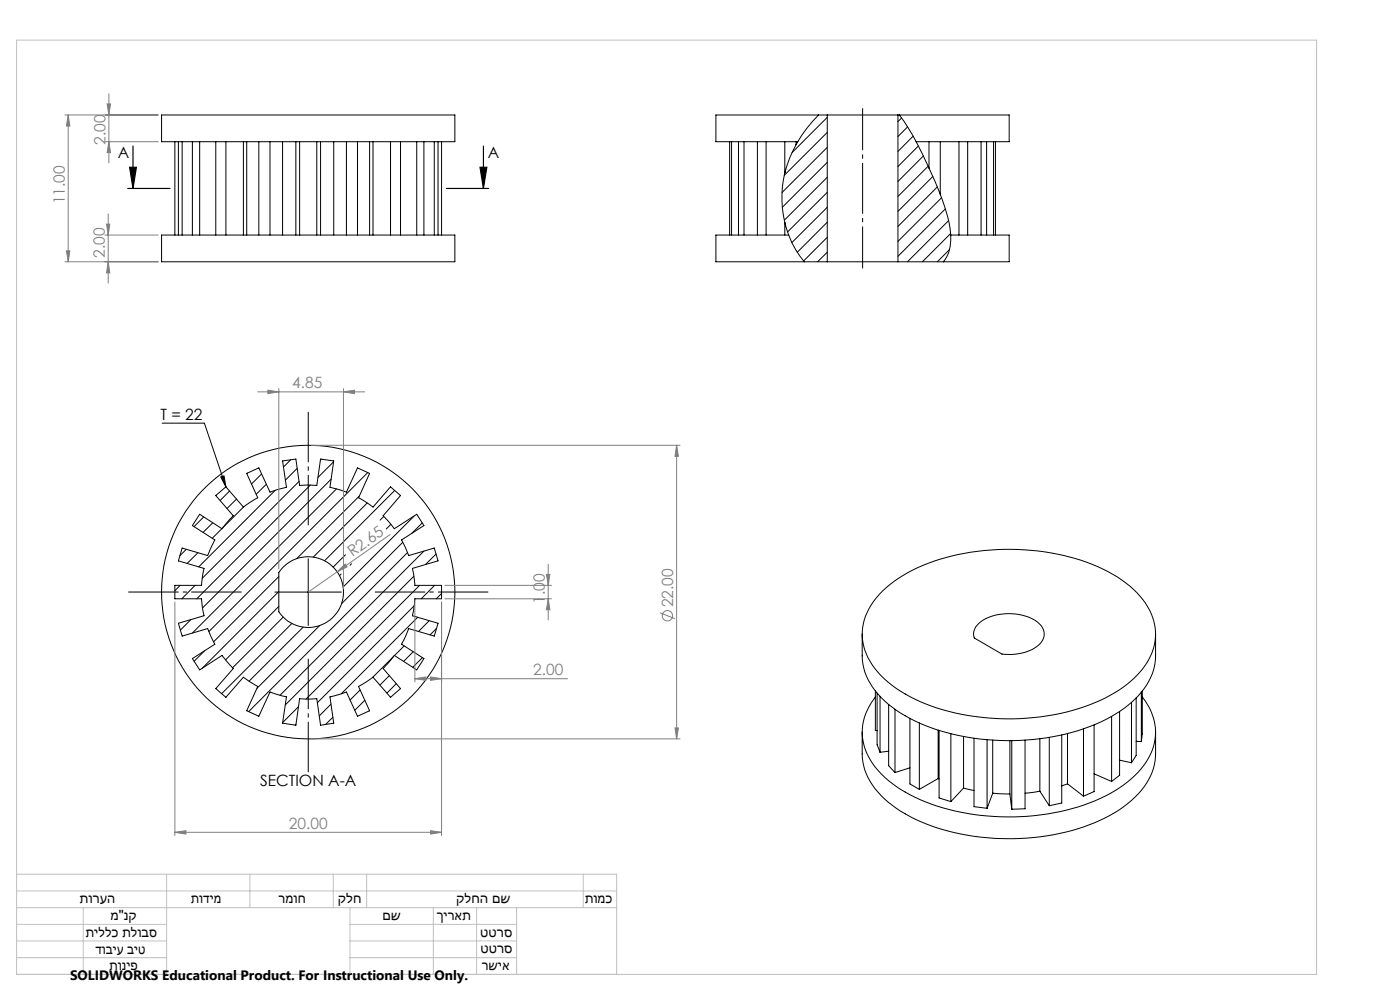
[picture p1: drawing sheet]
<svg xmlns="http://www.w3.org/2000/svg" width="420mm" height="297mm" viewBox="0 0 420 297" stroke-linecap="round" stroke-linejoin="round" font-family="sans-serif">
<g fill="none" stroke="#000" stroke-width=".3">
<path d="M48.5 34.5h88v8h-88zM245.6 34.5h-30.8v8h24.5M245.6 34.5a40.2 40.2 0 0 0-6.3 8M245.6 34.5h2.6M248.2 34.5h21.2M248.2 34.5v44M248.2 35.2l-10.6 10.6M248.2 39.7l-12.9 12.9M269.4 34.5v44M269.4 34.5h.4M269.8 34.5h33v8h-28M269.8 34.5l2.7 3.9 2.3 4.1"/>
<path d="M270.5 35.3l-1.1 1.1M272.3 38l-2.9 2.9M52.5 42.5v27.9M53.5 42.5v27.9M54.6 42.5v27.9M57.7 42.5v27.9M59.9 42.5v27.9M64.7 42.5v27.9M67.8 42.5v27.9M73 42.5v27.9M74 42.5v27.9M77.6 42.5v27.9"/>
<path d="M81 42.5v27.9M84.8 42.5v27.9M88.8 42.5v27.9M89.9 42.5v27.9M95 42.5v27.9M96.2 42.5v27.9M100.1 42.5v27.9M103.9 42.5v27.9M107.2 42.5v27.9M110.9 42.5v27.9M111.9 42.5v27.9M117.2 42.5v27.9"/>
<path d="M120.2 42.5v27.9M125 42.5v27.9M127.2 42.5v27.9M130.3 42.5v27.9M131.4 42.5v27.9M132.5 42.5v27.9M218.9 42.5v27.9M219.5 42.5v27.9M221.5 42.5v27.9M223.2 42.5v27.9M227.2 42.5v27.9M229.8 42.5v27.9"/>
<path d="M235.4 42.5v9.3a34.4 34.4 0 0 1 3.4-8.4M235.5 51.7a32.1 32.1 0 0 0 0 15.1M238.8 42.5v.9M239.3 42.5l-.5 .9M248.2 44.2l-13.6 13.5M248.2 48.6l-13.5 13.5M248.2 53.1l-12.9 12.9M248.2 57.6l-11.9 11.9M273.9 40.8l-4.5 4.6M274.8 42.5l3.9 7.9M275.5 43.7l-6.1 6.2M277 46.7l-7.6 7.7"/>
<path d="M278.4 49.8l-9 9.1M278.7 50.4l3.4 7.8M278.7 42.5v7.9M279.9 52.9l-10.5 10.5M281.2 56l-11.8 11.9M282 58.2l.6 1.3a39.7 39.7 0 0 1 2.6 10.9M282.1 42.5v15.7M282.5 59.3l-13.1 13.1M287.7 42.5v27.9M290.3 42.5v27.9M294.3 42.5v27.9M296 42.5v27.9"/>
<path d="M298.1 42.5v27.9M298.6 42.5v27.9M48.5 70.4h88v8.1h-88zM235.4 70.4v-3.7l1.2 3.7M236.6 70.4h-21.8v8.1h26.5M236.6 70.4a26.4 26.4 0 0 0 4.7 8.1M241.3 78.5h6.9M248.2 78.5h21.2M248.2 62.1l-10.6 10.6M248.2 66.6l-9 9M248.2 71.1l-7.1 7.1M248.2 75.6l-2.9 2.9"/>
<path d="M269.4 78.5h13.6M283.6 62.6l-14.2 14.2M284.6 66.1l-12.4 12.4M284.8 74.8l-3.6 3.7M285.2 70l-8.5 8.5M285.2 70.4h17.6v8.1h-19.8M285.2 70.4a10.7 10.7 0 0 1-2.2 8.1M48.6 126.8h12.7l6.5 19.1M87.2 137.8l-2.1 2.1M96.4 137.6l-.3 .3M100.1 138.4l-4.7 4.7M61.1 154.9l-2.9 2.9"/>
<path d="M63.9 156.7l-3 2.9M64.7 148.5l3.1-2.6 5.2 6.1 4.3-2.8-3.3-7.3 3.6-1.7 3.4 7.3 4.9-1.5-1.1-7.9 4-.5 1.1 7.9h5.1l1.2-7.9 3.9 .5-1.1 7.9 4.9 1.5 3.3-7.3 3.7 1.7-3.3 7.3 4.3 2.8 5.3-6.1 3 2.6-5.3 6.1 3.4 3.9 6.7-4.4 2.2 3.4-6.7 4.3 2.1 4.7 7.7-2.3 1.1 3.9-7.7 2.3 .8 5h8v4.1h-8l-.8 5 7.7 2.3-1.1 3.8-7.7-2.2-2.1 4.7 6.7 4.3-2.2 3.4-6.7-4.4-3.4 3.9 5.3 6.1-3 2.6-5.3-6.1-4.3 2.8 3.3 7.3-3.7 1.7-3.3-7.3-4.9 1.4 1.1 7.9-3.9 .6-1.2-7.9h-5.1l-1.1 7.9-4-.6 1.1-7.9-4.9-1.4-3.4 7.3-3.6-1.7 3.3-7.3-4.3-2.8-5.2 6.1-3.1-2.6 5.3-6.1-3.4-3.9-6.7 4.4-2.2-3.4 6.8-4.3-2.2-4.7-7.7 2.2-1.1-3.8 7.7-2.3-.7-5h-8v-4.1h8l.7-5-7.7-2.3 1.1-3.9 7.7 2.3 2.2-4.7-6.8-4.3 2.2-3.4 6.7 4.4 3.4-3.9zM66.2 142.9l1-.3 .6 3.3zM66.6 158.4l-2.9 2.9M68.9 147.2l-2.9 2.8M70.9 149.6l-2.8 2.8M73.2 151.8l-6.3 6.3M74.2 141.8l-.2 .2M78.5 142l-3 3.1M79.9 145.1l-3 3M82.5 147l-22.9 22.9M89.1 140.4l-3.5 3.5"/>
<path d="M89.7 144.3l-29 29M93.1 145.4l-34.1 34.1M99.3 143.6l-38.6 38.6M100.9 146.5l-43.2 43.2M107.8 148.6l-18.8 18.8M110.2 150.7l-16.2 16.3M110.3 141.6l-47.6 47.7M115.1 154.8l-1.1 1.1M117.3 157.1l-1.4 1.4M118.4 147l-21 21.1M124.2 154.7l-21.3 21.2M126.7 156.7l-3.2 3.2"/>
<path d="M54 175.4l-1.5 1.7M55.9 164.6l-1.9 1.9M58.5 175.4l-4 4.1M59.4 165.7l-3.3 3.2M82.4 177.4h20M83.6 172.8l-19.5 19.6M83.6 177.3l-22.9 23M84.9 170a10.6 10.6 0 0 1 15.5 .4 10.6 10.6 0 0 1-1.5 15.4 10.6 10.6 0 0 1-15.3-2.4v-11.8zM92.5 167.5v20M102.3 172l-.5 .5M103.6 166.3l-3.7 3.7M105.4 168.9l-.4 .5"/>
<path d="M120.8 162.5l-18.3 18.4M122.2 165.6l-47.6 47.7M124.2 172.7l-38.6 38.6M125.9 175.4l-34.1 34.1M127.2 165.2l-43.2 43.2M130.4 175.4l-4 4.1M130.8 166l-3.2 3.2M132.5 177.9l-1.6 1.6M264.8 177.1a47.4 47.4 0 0 1 24.5-11.3 69.4 69.4 0 0 1 43 5.5 26.3 26.3 0 0 1 13.5 13.8 16.2 16.2 0 0 1-4.3 16.9 43.5 43.5 0 0 1-21.8 11.5 71.1 71.1 0 0 1-45.2-4 28.3 28.3 0 0 1-14.6-13.5 16.2 16.2 0 0 1 3.9-17.9zM57.3 185.7l-3.2 3.1M61.4 195l-3.2 3.2M83.6 181.7l-15.9 16.1"/>
<path d="M84.9 185l-15.1 15.1M87.6 186.9l-21.1 21M90.9 188l-16.2 16.1M95.9 187.5l-18.8 18.8M118.1 196.7l-6.3 6.4M121.2 193.6l-2.8 2.9M124 195.3l-2.9 2.9M124.2 181.6l-29 29M125.3 185l-22.9 22.9M126.7 197.1l-2.9 2.9M128.8 186l-3.2 3.3M131 188.3l-2 2"/>
<path d="M258.7 190v6.6a19 19 0 0 0 7.7 14.4 54.5 54.5 0 0 0 29.8 10.7 67.3 67.3 0 0 0 36.9-6.8 25.6 25.6 0 0 0 12.9-14l.6-3.5 .1-7.4M293.6 186.9a15.5 15.5 0 0 1 14.6-2.1 6.6 6.6 0 0 1 5.1 5.2 5.9 5.9 0 0 1-4.3 4.9 17 17 0 0 1-8.4 1.1l-8.3-4.8a4 4 0 0 1 1.3-4.3zM88.8 217l-.3 .3M89.5 211.8l-4.7 4.7M99.3 211l-3.5 3.6M99.9 214.9l-2.2 2.2M108.1 206.8l-3.1 3M109.5 209.9l-3.1 3M110.8 212.9l-.1 .2M116.8 202.5l-2.8 2.8M118.9 204.9l-2.8 2.8M258.7 219.4v6.6a19 19 0 0 0 7.7 14.4 54.5 54.5 0 0 0 29.8 10.7 65.7 65.7 0 0 0 38.3-7.6 25.1 25.1 0 0 0 11.5-13.2l.6-3.5 .1-7.4"/>
<path d="M262.6 208.9a16.1 16.1 0 0 0 .8 22 41.9 41.9 0 0 0 21.3 11.7 70.5 70.5 0 0 0 46.9-4 27.9 27.9 0 0 0 14.1-13.7 15.9 15.9 0 0 0-3-16M262.6 207.1v11.8l.5 .1M263.1 207.7v15.5l.9 2.3M264 208.7v16.8M266.6 211.1v18.4l1.9 2M268.5 212.6v18.9M273 215.3v19.6l2.8 1.7M275.8 216.7v19.9M281.4 218.8v14.5M281.7 218.9v20.2l3.6 1.1M285.3 219.9v20.3M320.3 219.8v15.1"/>
<path d="M325 218.4v20.2M328.2 217.2v20l-3.2 1.4M333.5 214.7v19.5M335.9 213.2v19.1l-2.4 1.9M339.4 210.5v18.1M340.9 209.2v17.2l-1.5 2.2M342.4 207.5v14.7M342.7 207.1v12.8l-.3 2.3M266.6 225.1l-2.6 .4M273 230.1l-4.5 1.4M281.4 233.3l-5.6 3.3M281.4 233.3l.3 .2"/>
<path d="M289.1 236.2l3.1 .7M289.1 236.2l-3.8 4M289.1 220.7v15.5M292.2 221.2v20.6l3.9 .4M296.1 221.7v20.5M297.8 237.7l5.2 .2M297.8 237.7l-1.7 4.5M297.8 221.8v15.9M303 237.9l.5 4.6M303 222v15.9M303.5 222v20.5M307.5 221.8v20.6l-4 .1"/>
<path d="M312 237.1l-4.5 .6M312 237.1l2.8 4.4M312 221.4v15.7M314.8 221v20.5M318.5 220.3v20.4l-3.7 .8M320.3 234.9l-1.8 .6M320.3 234.9l4.7 3.7M328.2 231.9l5.3 2.3M335.9 227.8l3.5 .8M340.9 222.2h1.5"/>
<circle cx="92.5" cy="177.4" r="44"/>
</g>
<g fill="none" stroke="#808080" stroke-width=".3">
<path d="M19.5 34.5h27.9M20.5 34.5l.5 3.3h-1.1zM20.5 34.5v44M32.1 31.1h1.1l-.5 3.4zM32.7 28.1v20.7M31.6 42.5h15.8M32.7 42.5l.5 3.3h-1.1zM19.5 78.5h27.9M19.9 75.2h1.1l-.5 3.3zM31.5 70.4h15.9M32 67.2h.9l-.4 3.2zM32.5 78.5l.4 3.3h-.9z"/>
<path d="M32.5 64.1v20.7M77.3 117.4h32.1M80.4 116.9l3.2 .5-3.2 .6zM83.6 116.4v54.1M103 117.4l3.4-.5v1.1zM103 116.4v60.1M93.5 133.5h110.5M203 133.5v87.9M203 133.5l.5 3.3h-1zM101.1 171.4l2.4-2.4 .6 .9zM101.1 171.4l-8.6 6M117.1 160.2l-16 11.2"/>
<path d="M133.5 175.4h32M133.5 179.5h32M163.9 172.2h1.1l-.5 3.2zM164.5 169.1v16.7M164.5 179.5l.5 3.2h-1.1zM52.5 180.4v70M124.5 180.4v24M132.5 180.4v70M198 183.7l4.5 1.7M124.5 203.4l3.3-.5v1zM124.5 203.4h45.8M129.2 202.9l3.3 .5-3.3 .5z"/>
<path d="M202.5 218.2h1l-.5 3.2zM93.5 221.4h110.5M52.5 249.4l3.3-.4v1zM52.5 249.4h80M129.2 249l3.3 .4-3.3 .6z"/>
<circle cx="200.2" cy="184.5" r="1.55"/>
</g>
<path d="M38.3 56.5h12.7M38.9 50.1h2l-1 6.4zM39.9 43.8v12.7M133.9 56.5h12.7M144 50.1h2.1l-1.1 6.4zM145 43.8v12.7" fill="none" stroke="#000" stroke-width=".35"/>
<path d="M92.5 157.4v-34M72.5 177.4h-34M112.5 177.4h34M92.5 197.4v34" fill="none" stroke="#000" stroke-width=".3" stroke-dasharray="15.2 1.3 1.3 1.3" stroke-dashoffset=".1" stroke-linecap="butt"/>
<path d="M258.8 80.4v-48" fill="none" stroke="#000" stroke-width=".3" stroke-dasharray="15.2 1.3 1.3 1.3" stroke-dashoffset="2.7" stroke-linecap="butt"/>
<g fill="none" stroke="#c0c0c0" stroke-width=".3">
<path d="M5 12h390v280h-390zM5 262h180v30M5 277h45M5 272h180M5 267h180M25 272v20M50 262v30M75 262v10M100 262v10M105 277h50M105 272v20M110 262v10"/>
<path d="M130 272v20M143 272v20M155 272v20M175 262v10M5 282h45M5 287h45M105 282h50M105 287h50"/>
</g>
<g fill="#000">
<path d="M66.2 142.9l1-.3 .6 3.3z"/>
<path d="M144 50.1h2.1l-1.1 6.4zM38.9 50.1h2l-1 6.4z"/>
</g>
<g fill="#808080">
<path d="M101.1 171.4l2.4-2.4 .6 .9z"/>
<path d="M129.2 249l3.3 .4-3.3 .6zM52.5 249.4l3.3-.4v1z"/>
<path d="M163.9 172.2h1.1l-.5 3.2zM164.5 179.5l.5 3.2h-1.1z"/>
<path d="M20.5 34.5l.5 3.3h-1.1zM19.9 75.2h1.1l-.5 3.3zM32 67.2h.9l-.4 3.2zM32.5 78.5l.4 3.3h-.9zM32.1 31.1h1.1l-.5 3.4zM32.7 42.5l.5 3.3h-1.1zM203 133.5l.5 3.3h-1zM202.5 218.2h1l-.5 3.2z"/>
<path d="M124.5 203.4l3.3-.5v1zM129.2 202.9l3.3 .5-3.3 .5zM80.4 116.9l3.2 .5-3.2 .6zM103 117.4l3.4-.5v1.1z"/>
</g>
<g font-size="4.7" fill="#808080">
<text x="31.7" y="43.4" transform="rotate(-90 31.7 43.4)">2.00</text>
<text x="19.5" y="61.3" transform="rotate(-90 19.5 61.3)">11.00</text>
<text x="31.5" y="77.2" transform="rotate(-90 31.5 77.2)">2.00</text>
<text x="87.7" y="116.4">4.85</text>
<text x="105.7" y="166.9" transform="rotate(-35 105.7 166.9)">R2.65</text>
<text x="163.5" y="180.9" transform="rotate(-90 163.5 180.9)">1.00</text>
<text x="202" y="182" transform="rotate(-90 202 182)">22.00</text>
<text x="159.9" y="202.4">2.00</text>
<text x="86.7" y="248.4">20.00</text>
</g>
<g font-size="4.7">
<text x="35.4" y="47.2">A</text>
<text x="146.3" y="47.2">A</text>
<text x="48.2" y="125.7">T = 22</text>
<text x="78" y="235.5">SECTION A-A</text>
</g>
<g font-size="4.2">
<text x="24" y="270.7">תורעה</text>
<text x="33.1" y="275.7">מ&quot;נק</text>
<text x="57.3" y="270.7">תודימ</text>
<text x="83.6" y="270.6">רמוח</text>
<text x="101.4" y="270.7">קלח</text>
<text x="114.7" y="275.8">םש</text>
<text x="131" y="275.8">ךיראת</text>
<text x="136.9" y="270.7">קלחה םש</text>
<text x="175.5" y="270.6">תומכ</text>
<text x="25.7" y="280.9">תיללכ תלובס</text>
<text x="144.1" y="280.7">טטרס</text>
<text x="28.7" y="285.8">דוביע ביט</text>
<text x="144.1" y="285.5">טטרס</text>
<text x="32.8" y="290.6">תוניפ</text>
<text x="144.6" y="290.7">רשיא</text>
</g>
<text font-size="4.1" x="21" y="293.7">SOLIDWORKS Educational Product. For Instructional Use Only.</text>
</svg>
